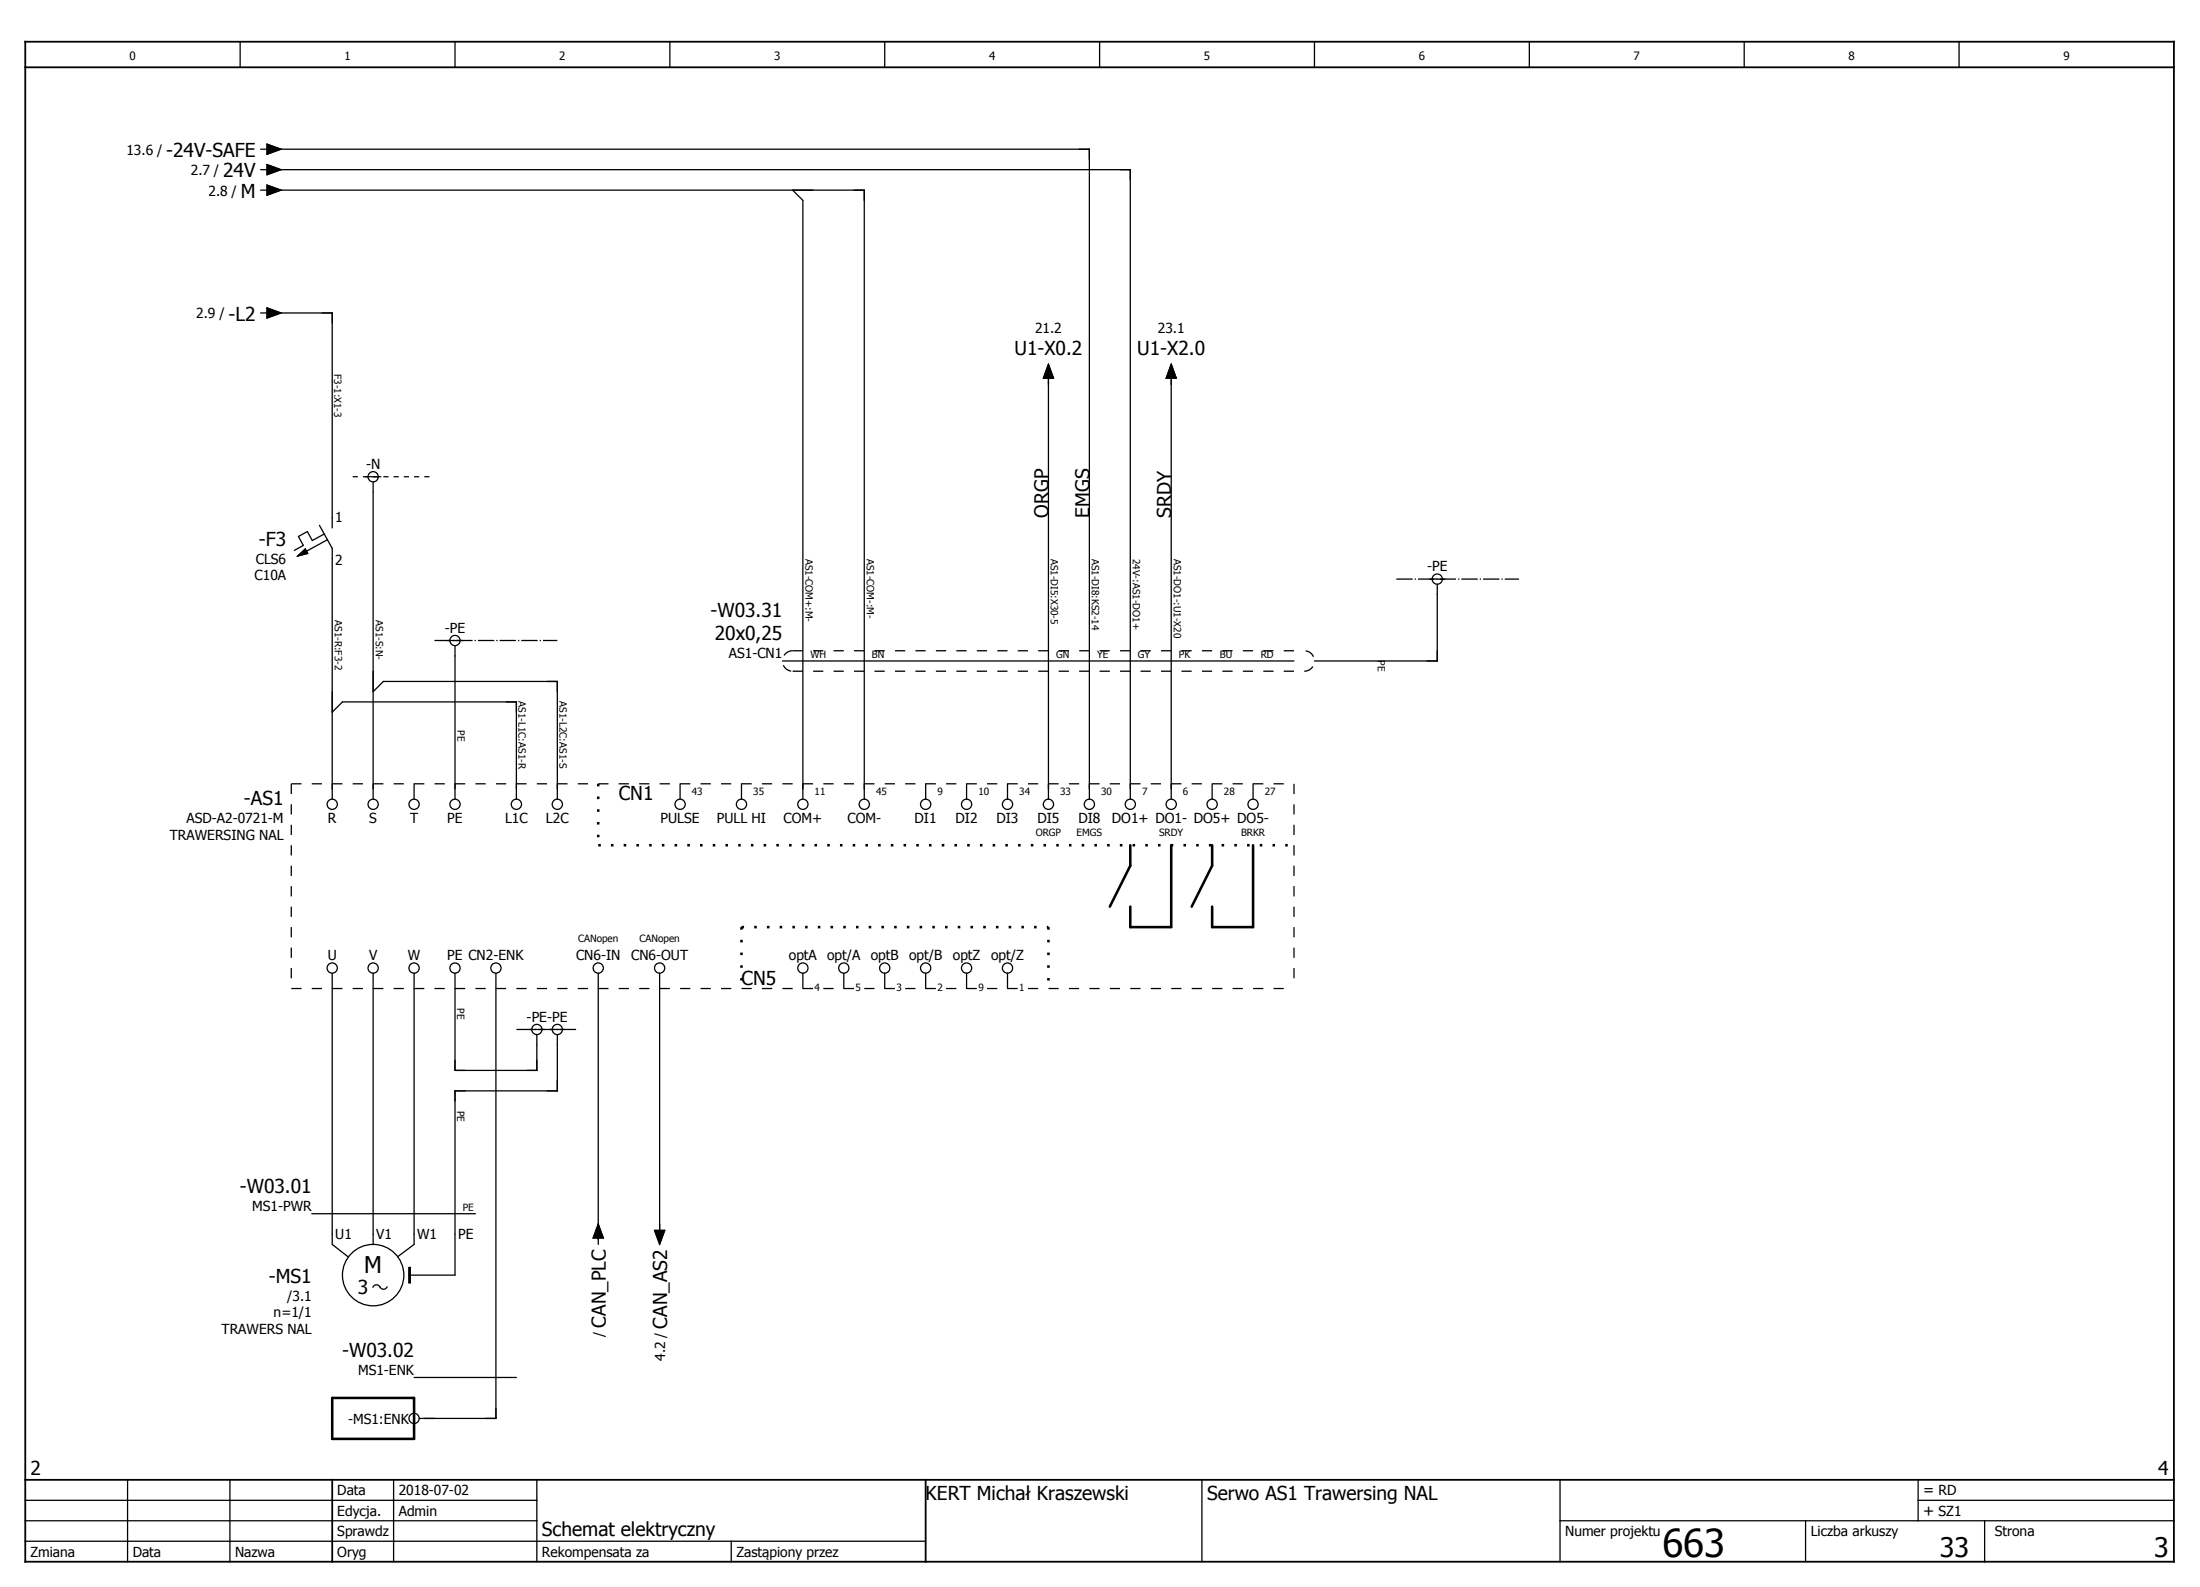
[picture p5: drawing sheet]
<svg xmlns="http://www.w3.org/2000/svg" width="430mm" height="310mm" viewBox="0 0 430 310" stroke-linecap="round" stroke-linejoin="round" font-family="sans-serif">
<g fill="none" stroke="#000" stroke-width=".25">
<path d="M46.9 8.2v5M88.9 8.2v5M130.9 8.2v5M172.9 8.2v5M214.9 8.2v5M256.9 8.2v5M298.9 8.2v5M340.9 8.2v5M382.9 8.2v5M50.9 33.2h1.3M50.9 29.2h1.3M50.9 37.2h1.3"/>
<path d="M52.2 28.2l2.7 1-2.7 1zM52.2 32.2l2.7 1-2.7 1zM52.2 36.2l2.7 1-2.7 1zM52.9 33.2h168v123M52.9 29.2h160v127M52.9 37.2h116v119M154.9 37.2l2 2v117M50.9 61.2h1.3M52.2 60.2l2.7 1-2.7 1zM52.9 61.2h12v42M204.9 73.9v82.3M204.9 71.2l1 2.7h-2z"/>
<path d="M228.9 73.9v82.3M228.9 71.2l1 2.7h-2zM71.4 93.2h3M72.9 94.2v62M58.2 108.7l1.5-1.4 .5 .8zM62.4 102.7l2.5 4.5v49M63.4 104.3l-2.4 1.3-.9-1.7-1.8 .9 1 1.8-1.8 .9M64 105.5l-4.1 2.2M279.4 113.2h3M280.9 114.2v15h-24M64.9 139.2l2-2h34v19M72.9 135.2l2-2h34v23"/>
<path d="M87.4 125.2h3M88.9 126.2v30M152.9 129.2h100M80.9 153.2v3M132.9 153.2v3M144.9 153.2v3M180.9 153.2v3M188.9 153.2v3M196.9 153.2v3M236.9 153.2v3M244.9 153.2v3M64.9 190.2v53l3.2 2.4"/>
<path d="M72.9 190.2v53M80.9 190.2v53l-3.2 2.4M88.9 190.2v19h16v-7M96.9 190.2v87h-15M116.9 190.2v53M128.9 190.2v51M156.9 190.2v3M164.9 190.2v3M172.9 190.2v3M180.9 190.2v3M188.9 190.2v3M196.9 190.2v3"/>
<path d="M103.4 201.2h3M107.4 201.2h3M108.9 202.2v11h-20v36h-9M60.9 237.2h32M116.9 239.2l1 2.7h-2zM72.9 251.5a.75 .75 0 0 1 .7-.5 .75 .75 0 0 1 .7 .5M74.3 251.4a.75 .75 0 0 0 .7 .5 .75 .75 0 0 0 .7-.5M79.9 247.7h.3v3h-.3zM127.9 240.4h2l-1 2.8zM80.9 269.2h20M4.9 297.2h100M4.9 293.2h100"/>
<path d="M24.9 289.2v16M44.9 289.2v16M76.9 289.2v16M104.9 289.2v16M234.9 289.2v16M304.9 297.2h120M304.9 289.2v16M352.9 297.2v8M374.9 293.2h50M374.9 289.2v8M387.9 297.2v8M4.9 301.2h176"/>
<path d="M142.9 301.2v4"/>
<circle cx="72.9" cy="93.2" r="1"/>
<circle cx="280.9" cy="113.2" r="1"/>
<circle cx="88.9" cy="125.2" r="1"/>
<circle cx="64.9" cy="157.2" r="1"/>
<circle cx="72.9" cy="157.2" r="1"/>
<circle cx="80.9" cy="157.2" r="1"/>
<circle cx="88.9" cy="157.2" r="1"/>
<circle cx="100.9" cy="157.2" r="1"/>
<circle cx="108.9" cy="157.2" r="1"/>
<circle cx="132.9" cy="157.2" r="1"/>
<circle cx="144.9" cy="157.2" r="1"/>
<circle cx="156.9" cy="157.2" r="1"/>
<circle cx="168.9" cy="157.2" r="1"/>
<circle cx="180.9" cy="157.2" r="1"/>
<circle cx="188.9" cy="157.2" r="1"/>
<circle cx="196.9" cy="157.2" r="1"/>
<circle cx="204.9" cy="157.2" r="1"/>
<circle cx="212.9" cy="157.2" r="1"/>
<circle cx="220.9" cy="157.2" r="1"/>
<circle cx="228.9" cy="157.2" r="1"/>
<circle cx="236.9" cy="157.2" r="1"/>
<circle cx="244.9" cy="157.2" r="1"/>
<circle cx="64.9" cy="189.2" r="1"/>
<circle cx="72.9" cy="189.2" r="1"/>
<circle cx="80.9" cy="189.2" r="1"/>
<circle cx="88.9" cy="189.2" r="1"/>
<circle cx="96.9" cy="189.2" r="1"/>
<circle cx="116.9" cy="189.2" r="1"/>
<circle cx="128.9" cy="189.2" r="1"/>
<circle cx="156.9" cy="189.2" r="1"/>
<circle cx="164.9" cy="189.2" r="1"/>
<circle cx="172.9" cy="189.2" r="1"/>
<circle cx="180.9" cy="189.2" r="1"/>
<circle cx="188.9" cy="189.2" r="1"/>
<circle cx="196.9" cy="189.2" r="1"/>
<circle cx="104.9" cy="201.2" r="1"/>
<circle cx="108.9" cy="201.2" r="1"/>
<circle cx="72.9" cy="249.2" r="6"/>
<circle cx="80.9" cy="277.2" r="1"/>
</g>
<path d="M4.9 13.2h420M4.9 8.2h420v297h-420zM4.9 289.2h420M64.9 289.2v16M180.9 289.2v16" fill="none" stroke="#000" stroke-width=".35"/>
<path d="M220.9 165.2v4l-4 8M228.9 165.2v16h-8v-4M236.9 165.2v4l-4 8M244.9 165.2v16h-8v-4M64.9 273.2h16v8h-16z" fill="none" stroke="#000" stroke-width=".5"/>
<path d="M272.9 113.2h24M84.9 125.2h24M100.9 201.2h12" fill="none" stroke="#000" stroke-width=".25" stroke-dasharray="3.2 .4 .3 .4" stroke-linecap="butt"/>
<path d="M68.9 93.2h16" fill="none" stroke="#000" stroke-width=".25" stroke-dasharray="1 1" stroke-linecap="butt"/>
<path d="M116.9 153.2v12M116.9 165.2h136M144.9 181.2h60M144.9 181.2v12M204.9 181.2v12" fill="none" stroke="#000" stroke-width=".5" stroke-dasharray=".5 2 .5 2" stroke-linecap="butt"/>
<path d="M52.2 32.2l2.7 1-2.7 1zM52.2 36.2l2.7 1-2.7 1zM52.2 28.2l2.7 1-2.7 1zM52.2 60.2l2.7 1-2.7 1zM204.9 71.2l1 2.7h-2zM228.9 71.2l1 2.7h-2zM58.2 108.7l1.5-1.4 .5 .8zM79.9 247.7h.3v3h-.3zM116.9 239.2l1 2.7h-2zM127.9 240.4h2l-1 2.8z" fill="#000" stroke="#000" stroke-width=".2"/>
<path d="M154.9 131.2h100M154.9 127.2h100M154.9 127.2a2 2 0 0 0-2 2 2 2 0 0 0 2 2M254.9 131.2a2 2 0 0 0 2-2 2 2 0 0 0-2-2M56.9 153.2h196M56.9 153.2v40M252.9 153.2v40M56.9 193.2h196" fill="none" stroke="#000" stroke-width=".25" stroke-dasharray="2 2" stroke-linecap="butt"/>
<text font-size="7.5" x="324.9" y="304.2">663</text>
<g font-size="5.3">
<text x="379.2" y="304.2">33</text>
<text x="421.1" y="304.2">3</text>
</g>
<text font-size="4.5" x="71.2" y="248.7">M</text>
<g font-size="3.7">
<text x="32.5" y="30.6">-24V-SAFE</text>
<text x="43.6" y="34.6">24V</text>
<text x="47" y="38.6">M</text>
<text x="44.7" y="62.6">-L2</text>
<text x="198.3" y="69.4">U1-X0.2</text>
<text x="222.3" y="69.4">U1-X2.0</text>
<text x="204.9" y="101.2" transform="rotate(-90 204.9 101.2)">ORGP</text>
<text x="212.9" y="101.2" transform="rotate(-90 212.9 101.2)">EMGS</text>
<text x="228.9" y="101.2" transform="rotate(-90 228.9 101.2)">SRDY</text>
<text x="50.6" y="106.6">-F3</text>
<text x="138.9" y="120.6">-W03.31</text>
<text x="139.7" y="125.1">20x0,25</text>
<text x="47.7" y="157.4">-AS1</text>
<text x="120.9" y="156.4">CN1</text>
<text x="144.9" y="192.4">CN5</text>
<text x="46.9" y="233.1">-W03.01</text>
<text x="52.6" y="250.6">-MS1</text>
<text x="70" y="252.8">3</text>
<text x="118.4" y="259.4" transform="rotate(-90 118.4 259.4)">CAN_PLC</text>
<text x="130.4" y="259.6" transform="rotate(-90 130.4 259.6)">CAN_AS2</text>
<text x="66.9" y="265.1">-W03.02</text>
<text x="5.9" y="288.2">2</text>
<text x="180.9" y="293.2">KERT Michał Kraszewski</text>
<text x="235.9" y="293.2">Serwo AS1 Trawersing NAL</text>
<text x="421.9" y="288.2">4</text>
<text x="105.9" y="300.2">Schemat elektryczny</text>
</g>
<g font-size="3">
<text x="375.9" y="292.2">= RD</text>
<text x="375.9" y="296.2">+ SZ1</text>
</g>
<g font-size="2.7">
<text x="24.7" y="30.2">13.6 /</text>
<text x="37.3" y="34.2">2.7 /</text>
<text x="40.8" y="38.2">2.8 /</text>
<text x="38.4" y="62.2">2.9 /</text>
<text x="202.3" y="65.1">21.2</text>
<text x="226.3" y="65.1">23.1</text>
<text x="71.5" y="91.6">-N</text>
<text x="65.5" y="102">1</text>
<text x="49.7" y="113.4">C10A</text>
<text x="50" y="110.1">CLS6</text>
<text x="65.5" y="110.4">2</text>
<text x="278.9" y="111.6">-PE</text>
<text x="86.9" y="123.6">-PE</text>
<text x="142.5" y="128.6">AS1-CN1</text>
<text x="36.5" y="160.9">ASD-A2-0721-M</text>
<text x="64.1" y="160.8">R</text>
<text x="72.2" y="160.8">S</text>
<text x="80.2" y="160.8">T</text>
<text x="87.4" y="160.8">PE</text>
<text x="98.7" y="160.8">L1C</text>
<text x="106.7" y="160.8">L2C</text>
<text x="129.1" y="160.8">PULSE</text>
<text x="140.1" y="160.8">PULL HI</text>
<text x="153.1" y="160.8">COM+</text>
<text x="165.6" y="160.8">COM-</text>
<text x="178.8" y="160.8">DI1</text>
<text x="186.8" y="160.8">DI2</text>
<text x="194.8" y="160.8">DI3</text>
<text x="202.8" y="160.8">DI5</text>
<text x="210.8" y="160.8">DI8</text>
<text x="217.3" y="160.8">DO1+ DO1- DO5+ DO5-</text>
<text x="33.2" y="164.1">TRAWERSING NAL</text>
<text x="64.1" y="187.6">U</text>
<text x="72.1" y="187.6">V</text>
<text x="79.7" y="187.6">W</text>
<text x="87.4" y="187.6">PE CN2-ENK</text>
<text x="112.6" y="187.6">CN6-IN</text>
<text x="123.4" y="187.6">CN6-OUT</text>
<text x="154.2" y="187.6">optA</text>
<text x="161.7" y="187.6">opt/A</text>
<text x="170.2" y="187.6">optB</text>
<text x="177.7" y="187.6">opt/B</text>
<text x="186.3" y="187.6">optZ</text>
<text x="193.7" y="187.6">opt/Z</text>
<text x="102.9" y="199.6">-PE-PE</text>
<text x="49.3" y="236.6">MS1-PWR</text>
<text x="65.5" y="242">U1</text>
<text x="73.5" y="242">V1</text>
<text x="81.5" y="242">W1</text>
<text x="89.5" y="242">PE</text>
<text x="53.5" y="257.4">n=1/1</text>
<text x="56.1" y="254.1">/3.1</text>
<text x="43.3" y="260.6">TRAWERS NAL</text>
<text x="118" y="261.2" transform="rotate(-90 118 261.2)">/</text>
<text x="70" y="268.6">MS1-ENK</text>
<text x="130" y="265.9" transform="rotate(-90 130 265.9)">4.2 /</text>
<text x="68" y="278.2">-MS1:ENK</text>
<text x="65.9" y="292.2">Data</text>
<text x="77.9" y="292.2">2018-07-02</text>
<text x="65.9" y="296.2">Edycja.</text>
<text x="77.9" y="296.2">Admin</text>
<text x="5.9" y="304.2">Zmiana</text>
<text x="25.9" y="304.2">Data</text>
<text x="45.9" y="304.2">Nazwa</text>
<text x="65.9" y="304.2">Oryg</text>
<text x="65.9" y="300.2">Sprawdz</text>
<text x="105.9" y="304.2">Rekompensata za</text>
<text x="143.9" y="304.2">Zastąpiony przez</text>
<text x="305.9" y="300.2">Numer projektu</text>
<text x="353.9" y="300.2">Liczba arkuszy</text>
<text x="389.9" y="300.2">Strona</text>
</g>
<g font-size="2.3">
<text x="25.3" y="11.7">0</text>
<text x="67.3" y="11.7">1</text>
<text x="109.3" y="11.7">2</text>
<text x="151.3" y="11.7">3</text>
<text x="193.3" y="11.7">4</text>
<text x="235.3" y="11.7">5</text>
<text x="277.3" y="11.7">6</text>
<text x="319.3" y="11.7">7</text>
<text x="361.3" y="11.7">8</text>
<text x="403.3" y="11.7">9</text>
</g>
<g font-size="2">
<text x="65.3" y="73.1" transform="rotate(90 65.3 73.1)">F3-1:X1-3</text>
<text x="157.4" y="109.2" transform="rotate(90 157.4 109.2)">AS1-COM+:M-</text>
<text x="169.4" y="109.2" transform="rotate(90 169.4 109.2)">AS1-COM-:M-</text>
<text x="205.4" y="109.2" transform="rotate(90 205.4 109.2)">AS1-DI5:X30-5</text>
<text x="213.4" y="109.2" transform="rotate(90 213.4 109.2)">AS1-DI8:KS2-14</text>
<text x="221.4" y="109.2" transform="rotate(90 221.4 109.2)">24V-:AS1-DO1+</text>
<text x="229.4" y="109.2" transform="rotate(90 229.4 109.2)">AS1-DO1-:U1-X20</text>
<text x="65.4" y="121.2" transform="rotate(90 65.4 121.2)">AS1-R:F3-2</text>
<text x="73.4" y="121.2" transform="rotate(90 73.4 121.2)">AS1-S:N-</text>
<text x="158.4" y="128.7">WH</text>
<text x="170.4" y="128.7">BN</text>
<text x="206.4" y="128.7">GN</text>
<text x="214.4" y="128.7">YE</text>
<text x="222.4" y="128.7">GY</text>
<text x="230.4" y="128.7">PK</text>
<text x="238.4" y="128.7">BU</text>
<text x="246.4" y="128.7">RD</text>
<text x="269.3" y="129.1" transform="rotate(90 269.3 129.1)">PE</text>
<text x="101.3" y="137.1" transform="rotate(90 101.3 137.1)">AS1-L1C:AS1-R</text>
<text x="109.3" y="137.1" transform="rotate(90 109.3 137.1)">AS1-L2C:AS1-S</text>
<text x="89.4" y="142.7" transform="rotate(90 89.4 142.7)">PE</text>
<text x="135.2" y="155.3">43</text>
<text x="147.2" y="155.3">35</text>
<text x="159.2" y="155.3">11</text>
<text x="171.2" y="155.3">45</text>
<text x="183.2" y="155.3">9</text>
<text x="191.2" y="155.3">10</text>
<text x="199.2" y="155.3">34</text>
<text x="207.2" y="155.3">33</text>
<text x="215.2" y="155.3">30</text>
<text x="223.2" y="155.3">7</text>
<text x="231.2" y="155.3">6</text>
<text x="239.2" y="155.3">28</text>
<text x="247.2" y="155.3">27</text>
<text x="202.5" y="163.4">ORGP</text>
<text x="210.4" y="163.4">EMGS</text>
<text x="226.6" y="163.4">SRDY</text>
<text x="242.6" y="163.4">BRKR</text>
<text x="113" y="184.2">CANopen</text>
<text x="125" y="184.2">CANopen</text>
<text x="89.3" y="197.1" transform="rotate(90 89.3 197.1)">PE</text>
<text x="159.2" y="193.7">4</text>
<text x="167.2" y="193.7">5</text>
<text x="175.2" y="193.7">3</text>
<text x="183.2" y="193.7">2</text>
<text x="191.2" y="193.7">9</text>
<text x="199.2" y="193.7">1</text>
<text x="89.3" y="217.1" transform="rotate(90 89.3 217.1)">PE</text>
<text x="90.4" y="236.7">PE</text>
</g>
</svg>
